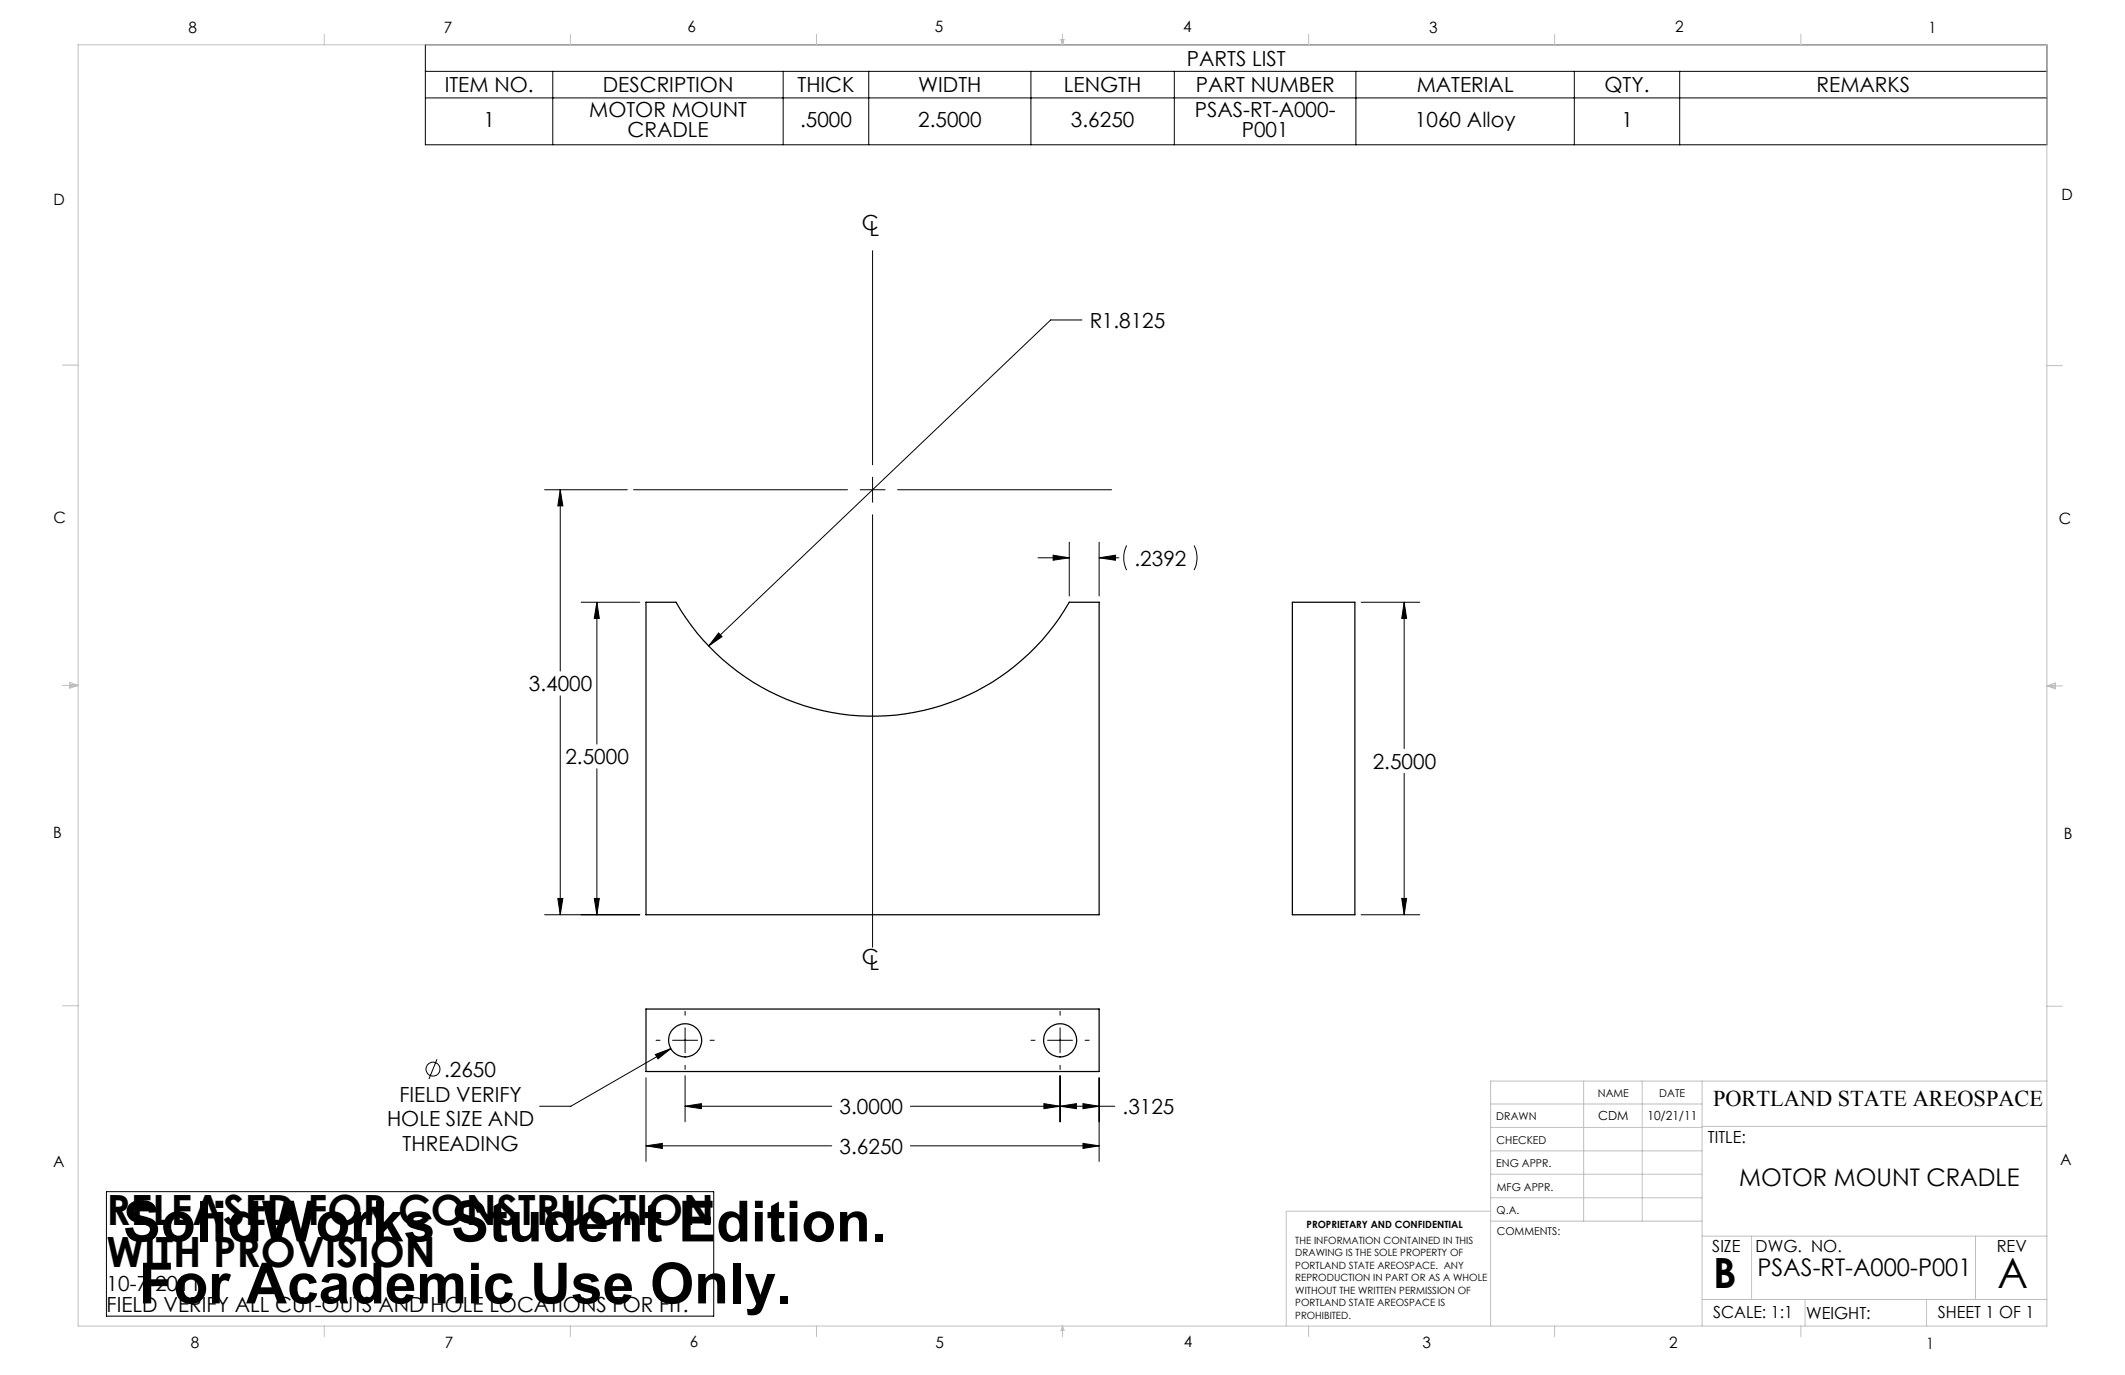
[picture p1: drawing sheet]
<svg xmlns="http://www.w3.org/2000/svg" width="432mm" height="279mm" viewBox="0 0 432 279" stroke-linecap="round" stroke-linejoin="round" font-family="sans-serif">
<g fill="none" stroke="#000" stroke-width=".2">
<path d="M86.4 9.1h329.5v20.3h-329.5zM86.4 14.5h329.5M86.4 19.9h329.5M112.3 14.5v14.9M159.1 14.5v14.9M176.5 14.5v14.9M209.5 14.5v14.9M238.6 14.5v14.9M275.5 14.5v14.9M319.9 14.5v14.9M341.3 14.5v14.9M177.3 50.9v43.5"/>
<path d="M219.9 65h-6.4l-69.5 66.3M110.7 99.5h16.8M113.8 99.5l.6 3.3h-1.1zM113.8 99.5v36.8M128.7 99.5h43.5M174.8 99.5h5M177.3 97v5.1M182.4 99.5h43.5M177.3 104.6v87.9M210.9 113.3h6.4M214 112.8l3.3 .5-3.3 .5zM217.3 110.2v10.9"/>
<path d="M223.3 113.3l3.4-.5v1zM223.3 110.2v10.9M223.3 113.3h4.1M229 110.8a5.5 5.5 0 0 0 0 5.1M242.6 110.8a5.5 5.5 0 0 1 0 5.1M118.1 122.4h11.9M121.3 122.4l.5 3.3h-1zM121.3 122.4v28.8M146 128.6l.7 .8-2.7 1.9zM276.6 122.4h11.9M285.3 122.4l.5 3.3h-1zM285.3 122.4v29.7"/>
<path d="M113.8 141.4v44.5M121.3 156.2v29.7M285.3 157.1v28.8M110.7 185.9h19.3M113.3 182.6h1.1l-.6 3.3zM120.8 182.6h1l-.5 3.3zM276.6 185.9h11.9M284.8 182.6h1l-.5 3.3zM88.8 215.2l-1.6 4.1M131.3 219v17M133.2 214.3l3.1-1.2-2.6 2.1zM133.3 211.4h.8"/>
<path d="M136.3 213.1l-20.3 11.7h-6.4M136.7 211.4h5M139.2 205.5v.8M139.2 208.8v5.1M139.2 216.5v.8M139.2 218.6v9.4M144.3 211.4h.8M209.5 211.4h.8M212.9 211.4h5M215.4 205.5v.8M215.4 208.8v5.1M215.4 216.5v.8"/>
<path d="M215.4 218.6v9.4M220.5 211.4h.8M223.3 219v17M131.3 232.8l3.3-.5v1.1zM131.3 232.8h37.7M139.2 224.8l3.3-.5v1zM139.2 224.8h29.8M185 232.8h38.3M185 224.8h41.5M212.1 224.3l3.3 .5-3.3 .5zM215.4 224.8l3.3-.5v1zM220.1 232.3l3.2 .5-3.2 .6z"/>
<path d="M220.1 224.3l3.2 .5-3.2 .5zM21.6 242.1h123.4v25.3h-123.4z"/>
<circle cx="88" cy="217.3" r="1.41"/>
</g>
<g fill="none" stroke="#c0c0c0" stroke-width=".2">
<path d="M15.9 9.1h400v260.4h-400zM65.9 6.9v2.2M115.9 6.9v2.2M165.9 6.9v2.2M215.6 8h.6l-.3 1.1zM215.7 8l.2 1.1M215.9 6.9v2.2M216 8l-.1 1.1M265.9 6.9v2.2M315.9 6.9v2.2M365.9 6.9v2.2M12.7 74.2h3.2"/>
<path d="M415.9 74.3h3.2M12.7 139.3h3.2M14.2 139.1l1.7 .2M14.2 138.7l1.7 .6-1.7 .5zM15.9 139.3l-1.7 .3M415.9 139.4h3.2M415.9 139.4l1.8-.6v1.2zM415.9 139.4l1.8 .3M417.7 139.2l-1.8 .2M12.7 204.4h3.2M321.8 219.7v28.4M333.7 219.7v28.4"/>
<path d="M345.9 219.7v49.8M415.9 204.5h3.2M415.9 219.7h-113v49.8M302.9 233.9h43M302.9 229.1h43M302.9 224.3h43M302.9 238.6h43M345.9 228.9h70M302.9 248.1h43M302.9 243.4h43M302.9 246.1h-41.5v23.4M345.9 251.2h70"/>
<path d="M355.9 251.2v12.9M401.4 251.2v12.9M65.9 269.5v2.1M115.9 269.5v2.1M165.9 269.5v2.1M215.9 269.5v2.1M215.9 269.5l.3 .8h-.6zM265.9 269.5v2.1M315.9 269.5v2.1M345.9 264.1h70M365.9 269.5v2.1M366.8 264.1v5.4"/>
<path d="M391.5 264.1v5.4"/>
</g>
<path d="M146 128.6l-2 2.7 2.7-1.9zM113.3 182.6h1.1l-.6 3.3zM113.8 99.5l.6 3.3h-1.1zM121.3 122.4l.5 3.3h-1zM120.8 182.6h1l-.5 3.3zM223.3 113.3l3.4-.5v1zM214 112.8l3.3 .5-3.3 .5zM131.3 232.8l3.3-.5v1.1zM220.1 232.3l3.2 .5-3.2 .6zM139.2 224.8l3.3-.5v1zM212.1 224.3l3.3 .5-3.3 .5zM133.2 214.3l.5 .9 2.6-2.1zM220.1 224.3l3.2 .5-3.2 .5zM215.4 224.8l3.3-.5v1zM285.3 122.4l.5 3.3h-1zM284.8 182.6h1l-.5 3.3z" fill="#000"/>
<g fill="none" stroke="#000" stroke-width=".25">
<path d="M131.3 122.4h6.1a46 46 0 0 0 79.9 0h6v63.5h-92zM262.6 122.4h12.7v63.5h-12.7zM131.3 205h92v12.7h-92z"/>
<circle cx="139.2" cy="211.4" r="3.4"/>
<circle cx="215.4" cy="211.4" r="3.4"/>
</g>
<g font-size="11.5">
<text x="25" y="252.3">SolidWorks Student Edition.</text>
<text x="28.2" y="264.9">For Academic Use Only.</text>
</g>
<g font-size="8.5">
<text x="21.7" y="248.9">RELEASED FOR CONSTRUCTION</text>
<text x="21.7" y="257.4">WITH PROVISION</text>
<text x="348.1" y="261.8">B</text>
<text x="405.9" y="261.6">A</text>
</g>
<g font-size="4.9">
<text x="353.4" y="241">MOTOR MOUNT CRADLE</text>
<text x="357.1" y="259.2">PSAS-RT-A000-P001</text>
</g>
<text font-size="4.6" x="348.1" y="224.8">PORTLAND STATE AREOSPACE</text>
<g font-size="4.2">
<text x="241.2" y="13.3">PARTS LIST</text>
<text x="90.4" y="18.7">ITEM NO.</text>
<text x="119.7" y="23.7">MOTOR MOUNT</text>
<text x="122.5" y="18.7">DESCRIPTION</text>
<text x="162.1" y="18.7">THICK</text>
<text x="186.6" y="18.7">WIDTH</text>
<text x="216.2" y="18.7">LENGTH</text>
<text x="242.8" y="23.7">PSAS-RT-A000-</text>
<text x="243" y="18.7">PART NUMBER</text>
<text x="287.9" y="18.7">MATERIAL</text>
<text x="326" y="18.7">QTY.</text>
<text x="369.1" y="18.7">REMARKS</text>
<text x="98.2" y="25.8">1</text>
<text x="127.5" y="27.8">CRADLE</text>
<text x="162.6" y="25.8">.5000</text>
<text x="186.6" y="25.8">2.5000</text>
<text x="217.6" y="25.8">3.6250</text>
<text x="252.3" y="27.8">P001</text>
<text x="287.5" y="25.8">1060 Alloy</text>
<text x="329.5" y="25.8">1</text>
<text x="175.1" y="46.8">C</text>
<text x="176.7" y="48">L</text>
<text x="221.5" y="66.6">R1.8125</text>
<text x="230.5" y="114.9">.2392</text>
<text x="107.5" y="140.4">3.4000</text>
<text x="114.9" y="155.3">2.5000</text>
<text x="278.9" y="156.2">2.5000</text>
<text x="175.1" y="196">C</text>
<text x="176.7" y="197.2">L</text>
<text x="90.2" y="218.8">.2650</text>
<text x="81.2" y="223.8">FIELD VERIFY</text>
<text x="170.6" y="226.4">3.0000</text>
<text x="228.1" y="226.4">.3125</text>
<text x="78.7" y="228.9">HOLE SIZE AND</text>
<text x="81.8" y="233.9">THREADING</text>
<text x="170.6" y="234.4">3.6250</text>
<text x="21.7" y="262.4">10-7-2011</text>
<text x="21.7" y="266.5">FIELD VERIFY ALL CUT-OUTS AND HOLE LOCATIONS FOR FIT.</text>
</g>
<g font-size="3.4">
<text x="347.1" y="232.3">TITLE:</text>
<text x="347.9" y="254.3">SIZE</text>
<text x="356.7" y="254.4">DWG. NO.</text>
<text x="405.7" y="254.5">REV</text>
<text x="348.1" y="267.9">SCALE: 1:1</text>
<text x="367" y="268">WEIGHT:</text>
<text x="393.8" y="267.9">SHEET 1 OF 1</text>
</g>
<g font-size="3.2">
<text x="38.3" y="6.7">8</text>
<text x="90.2" y="6.7">7</text>
<text x="139.7" y="6.5">6</text>
<text x="190" y="6.5">5</text>
<text x="240.4" y="6.5">4</text>
<text x="290.4" y="6.7">3</text>
<text x="340.4" y="6.5">2</text>
<text x="391.9" y="6.7">1</text>
<text x="10.9" y="41.6">D</text>
<text x="418.9" y="40.7">D</text>
<text x="10.9" y="106.3">C</text>
<text x="418.4" y="106.4">C</text>
<text x="10.8" y="170.2">B</text>
<text x="419.4" y="170.6">B</text>
<text x="10.8" y="237.2">A</text>
<text x="418.6" y="236.8">A</text>
<text x="38.8" y="273.8">8</text>
<text x="90.4" y="273.8">7</text>
<text x="140.2" y="273.8">6</text>
<text x="190.1" y="273.9">5</text>
<text x="240.5" y="273.8">4</text>
<text x="289" y="273.9">3</text>
<text x="339.1" y="273.8">2</text>
<text x="391.4" y="274.1">1</text>
</g>
<g font-size="2.5">
<text x="324.8" y="227.6">CDM</text>
<text x="334.8" y="227.7">10/21/11</text>
</g>
<g font-size="2.2">
<text x="304.1" y="227.7">DRAWN</text>
<text x="324.7" y="222.9">NAME</text>
<text x="337.2" y="222.9">DATE</text>
<text x="304.1" y="232.6">CHECKED</text>
<text x="304" y="237.2">ENG APPR.</text>
<text x="304.2" y="241.9">MFG APPR.</text>
<text x="304.1" y="246.7">Q.A.</text>
<text x="304.1" y="250.9">COMMENTS:</text>
</g>
<g font-size="2">
<text x="265.5" y="249.6">PROPRIETARY AND CONFIDENTIAL</text>
<text x="263.2" y="252.8">THE INFORMATION CONTAINED IN THIS</text>
<text x="263.2" y="255.3">DRAWING IS THE SOLE PROPERTY OF</text>
<text x="263.2" y="257.8">PORTLAND STATE AREOSPACE. ANY</text>
<text x="263.2" y="260.4">REPRODUCTION IN PART OR AS A WHOLE</text>
<text x="263.2" y="262.9">WITHOUT THE WRITTEN PERMISSION OF</text>
<text x="263.2" y="265.4">PORTLAND STATE AREOSPACE IS</text>
<text x="263.2" y="267.9">PROHIBITED.</text>
</g>
</svg>
